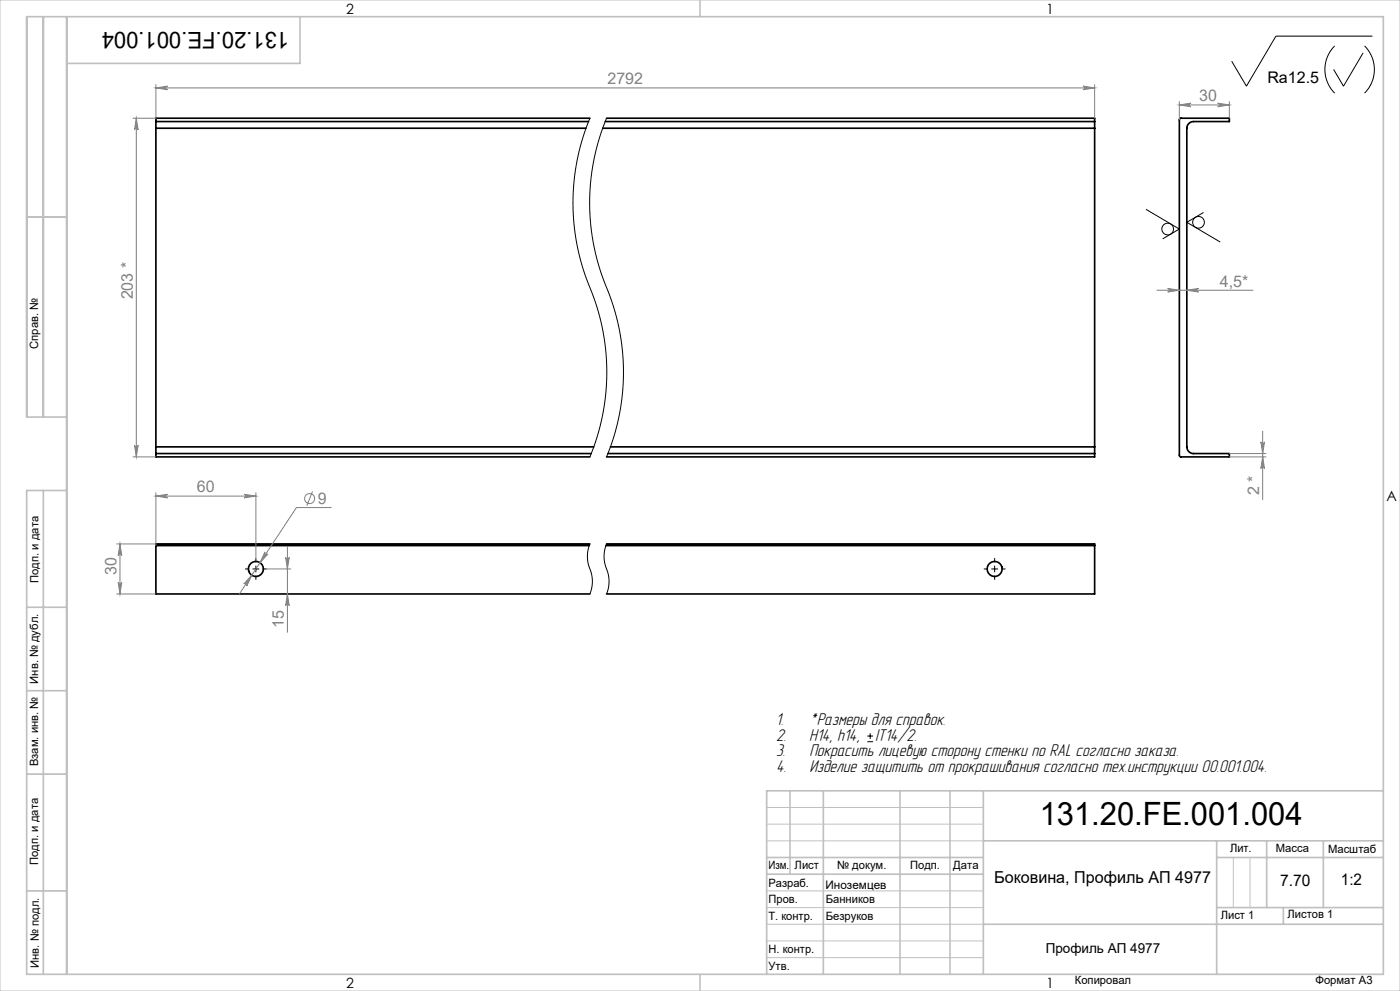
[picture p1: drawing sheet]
<svg xmlns="http://www.w3.org/2000/svg" width="420mm" height="297mm" viewBox="0 0 420 297" stroke-linecap="round" stroke-linejoin="round" font-family="sans-serif">
<g fill="none" stroke="#000" stroke-width=".5">
<path d="M46.8 36.4v2M46.8 36.4h129.8M46.8 38.4h129M46.8 38.4v95.5M177 35.4h-130.2v1M180.8 38.4h147.6M181.6 36.4h146.8M182 35.4h146.4v1M328.4 36.4v2M328.4 38.4v95.5M353.9 35.6l14.9-.2v1h-10.7a2 2 0 0 0-2 2v95.5a2 2 0 0 0 2 2h10.7v1h-14.5l-.5-.4zM46.8 133.9v2"/>
<path d="M46.8 135.9v1h130.2M46.8 135.9h130.6M46.8 133.9h131.3M182.4 135.9h146M183.1 133.9h145.3M328.4 133.9v2M328.4 135.9v1h-146.4M46.8 163.5v14.5h130.2M46.8 163.5h130M177 163h-130.2v.5M181.8 163.5h146.6M182 163h146.4v.5"/>
<path d="M328.4 163.5v14.5h-146.4"/>
<circle cx="76.8" cy="170.5" r="2.25"/>
<circle cx="298.4" cy="170.5" r="2.25"/>
</g>
<g fill="none" stroke="#808080" stroke-width=".3">
<path d="M39.9 35.4h6.9M40.9 35.4l.5 3.5a.54 .54 0 0 0-.5-.5 .54 .54 0 0 0-.5 .5zM40.9 35.4v101.5M46.8 25.3v10.1M46.8 26.4h281.6M46.8 26.3l3.5-.5a.54 .54 0 0 0-.5 .6 .54 .54 0 0 0 .5 .5zM324.9 25.8l3.5 .5-3.5 .6a.54 .54 0 0 0 .5-.5 .54 .54 0 0 0-.5-.6zM328.4 25.3v10.1M353.8 30.5v5.4M353.8 31.5h15M353.8 31.5l3.5-.6a.54 .54 0 0 0-.5 .6 .54 .54 0 0 0 .5 .5zM365.3 30.9l3.5 .6-3.5 .5a.54 .54 0 0 0 .5-.5 .54 .54 0 0 0-.5-.6z"/>
<path d="M368.8 30.5v4.9M347.1 87h28.8M350.3 86.4l3.5 .6-3.5 .5a.54 .54 0 0 0 .5-.5 .54 .54 0 0 0-.5-.6zM356.1 87l3.5-.6a.54 .54 0 0 0-.6 .6 .54 .54 0 0 0 .6 .5zM39.9 136.9h6.9M40.4 133.4a.54 .54 0 0 0 .5 .5 .54 .54 0 0 0 .5-.5l-.5 3.5zM368.8 136.9h11M368.8 135.9h11M378.3 132.4a.54 .54 0 0 0 .5 .5 .54 .54 0 0 0 .5-.5l-.5 3.5zM378.8 136.9l.5 3.5a.54 .54 0 0 0-.5-.5 .54 .54 0 0 0-.5 .5zM378.8 129.2v20.6M46.8 147.7v15.8"/>
<path d="M46.8 148.7h30M46.8 148.7l3.5-.6a.54 .54 0 0 0-.5 .6 .54 .54 0 0 0 .5 .5zM73.3 148.1l3.5 .6-3.5 .5a.54 .54 0 0 0 .5-.5 .54 .54 0 0 0-.5-.6zM76.8 147.7v19.6M93.8 147.3l-1.8 4.3M99.4 152.1h-10.5l-17.1 25.9M35 178h11.8M35 163h11.8M35.5 174.5a.54 .54 0 0 0 .5 .5 .54 .54 0 0 0 .5-.5l-.5 3.5zM36 163l.5 3.5a.54 .54 0 0 0-.5-.5 .54 .54 0 0 0-.5 .5zM36 163v15M75.5 172.4l-1.5 3.2a.54 .54 0 0 0-.1-.7 .54 .54 0 0 0-.8 .1z"/>
<path d="M79.5 165.4a.54 .54 0 0 0 .2 .7 .54 .54 0 0 0 .7-.1l-2.4 2.6zM80 170.5h7.2M85.7 167a.54 .54 0 0 0 .5 .5 .54 .54 0 0 0 .6-.5l-.6 3.5zM86.2 178l.6 3.5a.54 .54 0 0 0-.6-.5 .54 .54 0 0 0-.5 .5zM86.2 163.8v25.7"/>
<circle cx="92.9" cy="149.4" r="1.5"/>
</g>
<g fill="none" stroke="#000" stroke-width=".3">
<path d="M400.4 13.8a10 10 0 0 0 0 14.1M408.9 15.8l-5.9 10-2.9-5M409.4 13.8a10 10 0 0 1 0 14.1M411.7 10.8h-28.9l-8.9 15-4.4-7.5M177 35.4a66.5 66.5 0 0 0 .8 52.9 66 66 0 0 1-.8 48.6M182 35.4a66.5 66.5 0 0 0 .8 52.9 66 66 0 0 1-.8 48.6M343.8 62.7l10 5.9-5 3M361.1 63.7l-5 2.9 10 5.9M73.5 170.5h1.3M75.8 170.5h2M76.8 167.3v1.2M76.8 169.5v2"/>
<path d="M76.8 172.5v1.3M78.8 170.5h1.2M177 163a10.7 10.7 0 0 0 .4 8.8l.3 3.1-.7 3.1M182 163a10.7 10.7 0 0 0 .4 8.8l.3 3.1-.7 3.1M295.1 170.5h1.3M297.4 170.5h2M298.4 167.3v1.2M298.4 169.5v2M298.4 172.5v1.3M300.4 170.5h1.2M261.1 219.7v1.7M260.2 222.3h1.7"/>
<path d="M260.2 220.6h1.7"/>
<circle cx="350.3" cy="68.6" r="1.75"/>
<circle cx="359.6" cy="66.6" r="1.75"/>
</g>
<path d="M0 0h420v297h-420zM230 242h65M230 247h65M230 252h65M370 257v15M375 257v15M230 267h65M230 272h65M230 277h65M230 282h65M230 287h65" fill="none" stroke="#c0c0c0" stroke-width=".3"/>
<g fill="none" stroke="#c0c0c0" stroke-width=".5">
<path d="M13 5v120M20 5v287M90 5v14h-70M210 0v5M8 65h12M20 125h-12v-120h407v287h-407v-145h12M13 147v145M8 182h12M8 207h12M8 232h12M237 237v25M247 237v55"/>
<path d="M270 237v55M285 237v55M295 237v55M415 237h-185v55M230 257h65M295 252h120M365 252v40M365 257h50M380 252v20M397 252v20M8 267h12M230 262h65"/>
<path d="M295 277h120M365 272h50M385 272v5M210 292v5"/>
</g>
<g fill="#808080">
<path d="M46.8 26.3l3.5-.5a.54 .54 0 0 0-.5 .6 .54 .54 0 0 0 .5 .5zM324.9 25.8l3.5 .5-3.5 .6a.54 .54 0 0 0 .5-.5 .54 .54 0 0 0-.5-.6z"/>
<path d="M353.8 31.5l3.5-.6a.54 .54 0 0 0-.5 .6 .54 .54 0 0 0 .5 .5zM365.3 30.9l3.5 .6-3.5 .5a.54 .54 0 0 0 .5-.5 .54 .54 0 0 0-.5-.6z"/>
<path d="M356.1 87l3.5-.6a.54 .54 0 0 0-.6 .6 .54 .54 0 0 0 .6 .5zM350.3 86.4l3.5 .6-3.5 .5a.54 .54 0 0 0 .5-.5 .54 .54 0 0 0-.5-.6z"/>
<path d="M40.4 133.4a.54 .54 0 0 0 .5 .5 .54 .54 0 0 0 .5-.5l-.5 3.5zM40.9 35.4l.5 3.5a.54 .54 0 0 0-.5-.5 .54 .54 0 0 0-.5 .5zM378.8 136.9l.5 3.5a.54 .54 0 0 0-.5-.5 .54 .54 0 0 0-.5 .5zM378.3 132.4a.54 .54 0 0 0 .5 .5 .54 .54 0 0 0 .5-.5l-.5 3.5z"/>
<path d="M46.8 148.7l3.5-.6a.54 .54 0 0 0-.5 .6 .54 .54 0 0 0 .5 .5zM73.3 148.1l3.5 .6-3.5 .5a.54 .54 0 0 0 .5-.5 .54 .54 0 0 0-.5-.6zM75.5 172.4l-2.4 2.6a.54 .54 0 0 1 .8-.1 .54 .54 0 0 1 .1 .7zM79.5 165.4l-1.5 3.2 2.4-2.6a.54 .54 0 0 1-.7 .1 .54 .54 0 0 1-.2-.7z"/>
<path d="M35.5 174.5a.54 .54 0 0 0 .5 .5 .54 .54 0 0 0 .5-.5l-.5 3.5zM36 163l.5 3.5a.54 .54 0 0 0-.5-.5 .54 .54 0 0 0-.5 .5z"/>
<path d="M85.7 167a.54 .54 0 0 0 .5 .5 .54 .54 0 0 0 .6-.5l-.6 3.5zM86.2 178l.6 3.5a.54 .54 0 0 0-.6-.5 .54 .54 0 0 0-.5 .5z"/>
</g>
<text font-size="9.6" x="311.9" y="247.3">131.20.FE.001.004</text>
<text font-size="6.9" x="86.8" y="9.5" transform="rotate(-180 86.8 9.5)">131.20.FE.001.004</text>
<g font-size="5.3">
<text x="232.8" y="217.4">1.</text>
<text x="242.8" y="217.4">*Размеры для справок.</text>
<text x="232.8" y="222">2.</text>
<text x="232.8" y="226.6">3.</text>
<text x="242.8" y="222">H14, h14,</text>
<text x="242.8" y="226.6">Покрасить лицевую сторону стенки по RAL согласно заказа.</text>
<text x="262.5" y="222">IT14/2.</text>
<text x="232.8" y="231.3">4.</text>
<text x="242.8" y="231.3">Изделие защитить от прокрашивания согласно тех.инструкции 00.001.004.</text>
</g>
<text font-size="4.9" x="298.3" y="264.6">Боковина, Профиль АП 4977</text>
<g font-size="4.8" fill="#808080">
<text x="182.2" y="25.3">2792</text>
<text x="359.7" y="30.4">30</text>
<text x="39.8" y="89.7" transform="rotate(-90 39.8 89.7)">203 *</text>
<text x="366" y="85.9">4,5*</text>
<text x="59.1" y="147.6">60</text>
<text x="377.7" y="148.4" transform="rotate(-90 377.7 148.4)">2 *</text>
<text x="95.4" y="151">9</text>
<text x="34.9" y="172.2" transform="rotate(-90 34.9 172.2)">30</text>
<text x="85.1" y="188.2" transform="rotate(-90 85.1 188.2)">15</text>
</g>
<g font-size="4.8">
<text x="380.2" y="24.8">Ra12.5</text>
<text x="384" y="265.6">7.70</text>
<text x="402.3" y="265.3">1:2</text>
</g>
<g font-size="4.2">
<text x="103.8" y="4.2">2</text>
<text x="313.8" y="4.2">1</text>
<text x="415.9" y="150.2">A</text>
<text x="103.8" y="296.2">2</text>
<text x="313.8" y="296.2">1</text>
</g>
<text font-size="4.1" x="313.7" y="285.7">Профиль АП 4977</text>
<text font-size="3.5" x="247.7" y="266.5">Иноземцев</text>
<g font-size="3.4">
<text x="11.5" y="104.5" transform="rotate(-90 11.5 104.5)">Справ. №</text>
<text x="11.6" y="174.7" transform="rotate(-90 11.6 174.7)">Подп. и дата</text>
<text x="11.4" y="204.9" transform="rotate(-90 11.4 204.9)">Инв. № дубл.</text>
<text x="11.4" y="229.6" transform="rotate(-90 11.4 229.6)">Взам. инв. №</text>
<text x="369" y="255.5">Лит.</text>
<text x="382.8" y="255.5">Масса</text>
<text x="398.4" y="255.6">Масштаб</text>
<text x="11.4" y="259.2" transform="rotate(-90 11.4 259.2)">Подп. и дата</text>
<text x="230.5" y="260.5">Изм.</text>
<text x="238.4" y="260.4">Лист</text>
<text x="251.1" y="260.4">№ докум.</text>
<text x="273" y="260.4">Подп.</text>
<text x="286" y="260.4">Дата</text>
<text x="230.5" y="265.7">Разраб.</text>
<text x="230.5" y="275.7">Т. контр.</text>
<text x="230.6" y="270.7">Пров.</text>
<text x="247.7" y="275.6">Безруков</text>
<text x="247.8" y="270.6">Банников</text>
<text x="366.2" y="275.3">Лист 1</text>
<text x="386.3" y="275.2">Листов 1</text>
<text x="230.6" y="285.7">Н. контр.</text>
<text x="11.6" y="290" transform="rotate(-90 11.6 290)">Инв. № подл.</text>
<text x="230.6" y="290.7">Утв.</text>
<text x="322.5" y="295">Копировал</text>
<text x="394.6" y="295">Формат А3</text>
</g>
</svg>
